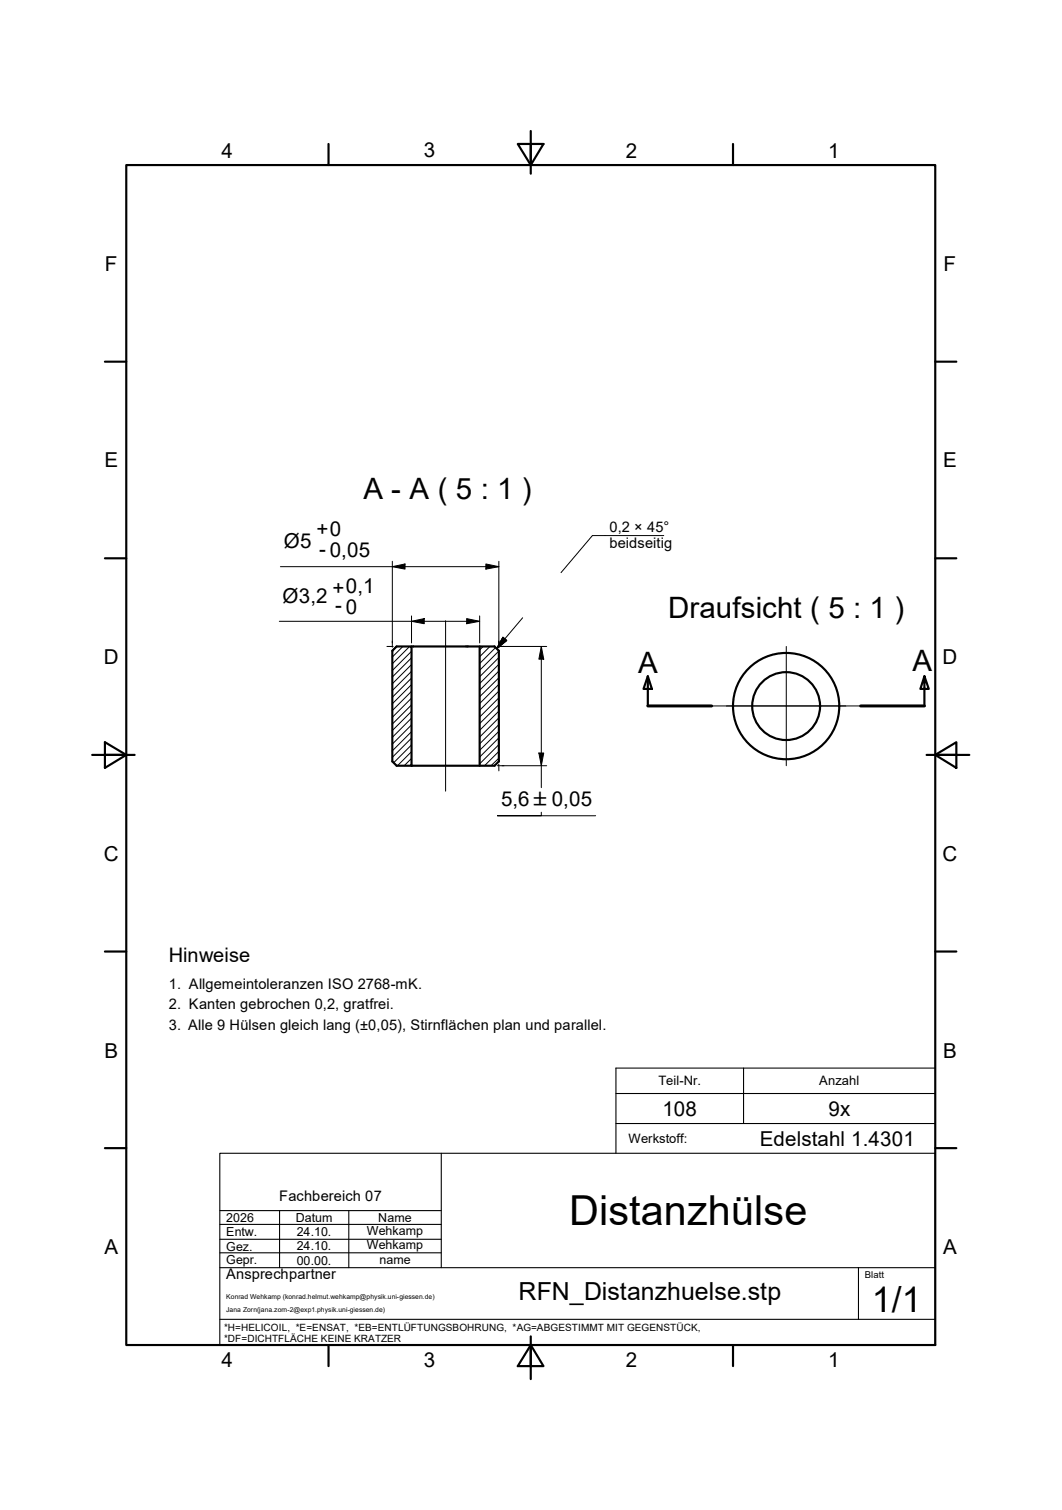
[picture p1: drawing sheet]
<svg xmlns="http://www.w3.org/2000/svg" width="249mm" height="355mm" viewBox="0 0 249 355" stroke-linecap="round" stroke-linejoin="round" font-family="sans-serif">
<!-- layer: BEMASSUNG -->
<path d="M92.1 133.1l3-.7v1.2zM114.1 132.4l3.1 .7-3.1 .5zM96.6 145.9l3-.7v1.3zM109.6 145.2l3 .7-3 .6zM118.1 149.6l.9 .8-2.4 1.9zM127.1 151.8l.6 3h-1.1zM126.6 176.8h1.1l-.6 3z" fill="#000"/>
<g fill="none" stroke="#000" stroke-width=".23">
<path d="M65.8 133.1h51.4M92.1 133.1l3-.7v1.2zM92.1 131.8v20.2M114.1 132.4l3.1 .7-3.1 .5zM117.2 131.8v20.2M155.9 125.8h-16.8l-7.3 8.7M65.6 145.9h47M90.9 151.8h1.4M96.6 145.9l3-.7v1.3zM96.6 144.6v6.4M109.6 145.2l3 .7-3 .6zM112.6 144.6v6.4"/>
<path d="M116.9 151.8h11.5M118.1 149.6l.9 .8-2.4 1.9zM122.7 145.1l-6.1 7.2 1.5-2.7 .9 .8-2.4 1.9M127.1 151.8l.6 3h-1.1zM127.1 151.8v33.1M116.9 179.8h11.5M117.2 179.6v1.4M126.6 176.8h1.1l-.6 3zM127.1 190.7v.8h-10.3h23.1"/>
</g>
<!-- layer: MITTELLINIE -->
<path d="M104.6 145.8v40M184.7 151.8v28M167.1 165.8h35" fill="none" stroke="#000" stroke-width=".23"/>
<!-- layer: RAHMEN -->
<g fill="none" stroke="#000" stroke-width=".51">
<path d="M29.7 38.8h189.9v277h-189.9zM77.2 33.8v5M121.6 33.8h6l-2.9 5zM124.7 30.8v10M172.1 33.8v5M24.6 84.9h5.1M219.6 84.9h5M24.6 131.1h5.1M219.6 131.1h5M21.7 177.2h9.9M24.6 174.3l5.1 2.9-5.1 3.1zM217.6 177.2h10"/>
<path d="M219.6 177.2l5-2.9v6zM24.6 223.4h5.1M219.6 223.4h5M24.6 269.6h5.1M219.6 269.6h5M77.2 315.8v5M124.7 315.8l2.9 5h-6zM124.7 313.8v10M172.1 315.8v5"/>
</g>
<!-- layer: SCHNITTLINIE -->
<path d="M152.1 158.8l1 3h-2zM152.1 158.8v7M217.1 158.8l1 3h-1.9l.9-3v7" fill="none" stroke="#000" stroke-width=".51"/>
<path d="M152.1 165.8h15M202.1 165.8h15" fill="none" stroke="#000" stroke-width=".7"/>
<!-- layer: SCHRIFTFELD -->
<g fill="none" stroke="#000" stroke-width=".25">
<path d="M144.7 256.8h74.9M174.6 250.8v13M219.6 250.8h-74.9v20M51.6 270.8h168v45h-168zM103.6 270.8v26.8M144.7 263.8h74.9M51.6 297.6h168M51.6 287.5h52M51.6 294.2h52M51.6 291h52M51.6 284.2h52M65.7 284.2v13.4"/>
<path d="M81.9 284.2v13.4M201.6 297.6v12.2M51.6 309.8h168"/>
</g>
<!-- layer: SICHTKANTE -->
<g fill="none" stroke="#000" stroke-width=".51">
<path d="M92.1 152.8l1.1-1h3.4v28h-3.4l-1.1-1zM96.6 151.8h19.5l1.1 1v26l-1.1 1h-19.5M112.6 151.8v28"/>
<circle cx="184.6" cy="165.8" r="12.5"/>
<circle cx="184.6" cy="165.8" r="8"/>
</g>
<!-- layer: BEMASSUNG -->
<path d="M118.1 149.6l.9 .8-2.4 1.9z" fill="none" stroke="#000" stroke-width=".25"/>
<!-- layer: SCHRAFFUR -->
<g fill="none" stroke="#000" stroke-width=".23">
<path d="M93 151.8l-.9 .9M94.6 151.8l-2.5 2.5M96.2 151.8l-4.1 4.1M96.6 159.2l-4.5 4.5M96.6 157.6l-4.5 4.5M96.6 156l-4.5 4.5M96.6 154.5l-4.5 4.5M96.6 152.9l-4.5 4.5M113.5 151.8l-.9 .8M115.1 151.8l-2.5 2.4M116.4 152l-3.8 3.8M117.2 157.6l-4.6 4.5"/>
<path d="M117.2 156l-4.6 4.5M117.2 154.4l-4.6 4.5M117.2 159.2l-4.6 4.4M117.2 152.9l-4.6 4.5M96.6 179.6l-.1 .2M96.6 178.1l-1.7 1.7M96.6 176.5l-3.3 3.3M96.6 174.9l-4.1 4.2M96.6 173.3l-4.5 4.5M96.6 171.8l-4.5 4.5M96.6 170.2l-4.5 4.5M96.6 168.6l-4.5 4.5"/>
<path d="M96.6 167l-4.5 4.5M96.6 165.5l-4.5 4.5M96.6 163.9l-4.5 4.5M96.6 162.3l-4.5 4.5M96.6 160.7l-4.5 4.5M117.2 179.5l-.3 .3M117.2 178l-1.9 1.8M117.2 176.4l-3.4 3.4M117.2 174.8l-4.6 4.5M117.2 173.2l-4.6 4.6M117.2 171.7l-4.6 4.5M117.2 170.1l-4.6 4.5"/>
<path d="M117.2 168.6l-4.6 4.5M117.2 167l-4.6 4.5M117.2 165.4l-4.6 4.5M117.2 163.9l-4.6 4.5M117.2 162.3l-4.6 4.5M117.2 160.7l-4.6 4.5"/>
</g>
<text font-size="9.7" x="133.7" y="287.7">Distanzhülse</text>
<text font-size="8.3" x="204.8" y="308">1/1</text>
<g font-size="6.9">
<text x="85.3" y="117.1">A - A ( 5 : 1 )</text>
<text x="156.9" y="145.1">Draufsicht ( 5 : 1 )</text>
<text x="149.9" y="157.9">A</text>
<text x="214.3" y="157.6">A</text>
</g>
<text font-size="5.8" x="121.8" y="305.3">RFN_Distanzhuelse.stp</text>
<g font-size="4.8">
<text x="52" y="37">4</text>
<text x="99.5" y="37">3</text>
<text x="147" y="37">2</text>
<text x="194.5" y="37">1</text>
<text x="24.6" y="63.6">F</text>
<text x="221.6" y="63.6">F</text>
<text x="24.5" y="109.7">E</text>
<text x="221.5" y="109.7">E</text>
<text x="74.3" y="125.9">+0</text>
<text x="66.7" y="128.6">Ø5</text>
<text x="74.9" y="130.6">- 0,05</text>
<text x="66.4" y="141.5">Ø3,2</text>
<text x="78.1" y="139.7">+0,1</text>
<text x="78.7" y="143.7">- 0</text>
<text x="24.4" y="155.9">D</text>
<text x="221.4" y="155.9">D</text>
<text x="117.7" y="189.2">5,6 ±0,05</text>
<text x="24.4" y="202.1">C</text>
<text x="221.4" y="202.1">C</text>
<text x="24.5" y="248.3">B</text>
<text x="221.5" y="248.3">B</text>
<text x="155.6" y="262">108</text>
<text x="194.6" y="262">9x</text>
<text x="178.4" y="269">Edelstahl 1.4301</text>
<text x="24.5" y="294.5">A</text>
<text x="221.5" y="294.5">A</text>
<text x="52" y="321">4</text>
<text x="99.5" y="321">3</text>
<text x="147" y="321">2</text>
<text x="194.5" y="321">1</text>
</g>
<text font-size="4.7" x="39.6" y="225.8">Hinweise</text>
<g font-size="3.4">
<text x="143.1" y="125">0,2 × 45°</text>
<text x="143.1" y="128.6">beidseitig</text>
<text x="39.6" y="232.3">1. Allgemeintoleranzen ISO 2768-mK.</text>
<text x="39.6" y="237">2. Kanten gebrochen 0,2, gratfrei.</text>
<text x="39.6" y="241.8">3. Alle 9 Hülsen gleich lang (±0,05), Stirnflächen plan und parallel.</text>
<text x="65.6" y="282">Fachbereich 07</text>
<text x="53.1" y="300.4">Ansprechpartner</text>
</g>
<g font-size="3">
<text x="154.6" y="254.8">Teil-Nr.</text>
<text x="192.4" y="254.8">Anzahl</text>
<text x="147.6" y="268.4">Werkstoff:</text>
</g>
<g font-size="2.9">
<text x="53.1" y="286.9">2026</text>
<text x="69.5" y="286.9">Datum</text>
<text x="88.8" y="286.9">Name</text>
<text x="53.1" y="293.6">Gez.</text>
<text x="53.1" y="290.3">Entw.</text>
<text x="69.7" y="293.6">24.10.</text>
<text x="69.7" y="290.3">24.10.</text>
<text x="86.2" y="293.3">Wehkamp</text>
<text x="86.2" y="290">Wehkamp</text>
<text x="53.1" y="296.7">Gepr.</text>
<text x="69.7" y="296.9">00.00.</text>
<text x="89.1" y="296.7">name</text>
</g>
<g font-size="2.3">
<text x="52.6" y="312.4">*H=HELICOIL, *E=ENSAT, *EB=ENTLÜFTUNGSBOHRUNG, *AG=ABGESTIMMT MIT GEGENSTÜCK,</text>
<text x="52.6" y="315.2">*DF=DICHTFLÄCHE KEINE KRATZER</text>
</g>
<text font-size="2.2" x="203.1" y="300.2">Blatt</text>
<g font-size="1.6">
<text x="53.1" y="305">Konrad Wehkamp (konrad.helmut.wehkamp@physik.uni-giessen.de)</text>
<text x="53.1" y="308">Jana Zorn(jana.zorn-2@exp1.physik.uni-giessen.de)</text>
</g>
</svg>
